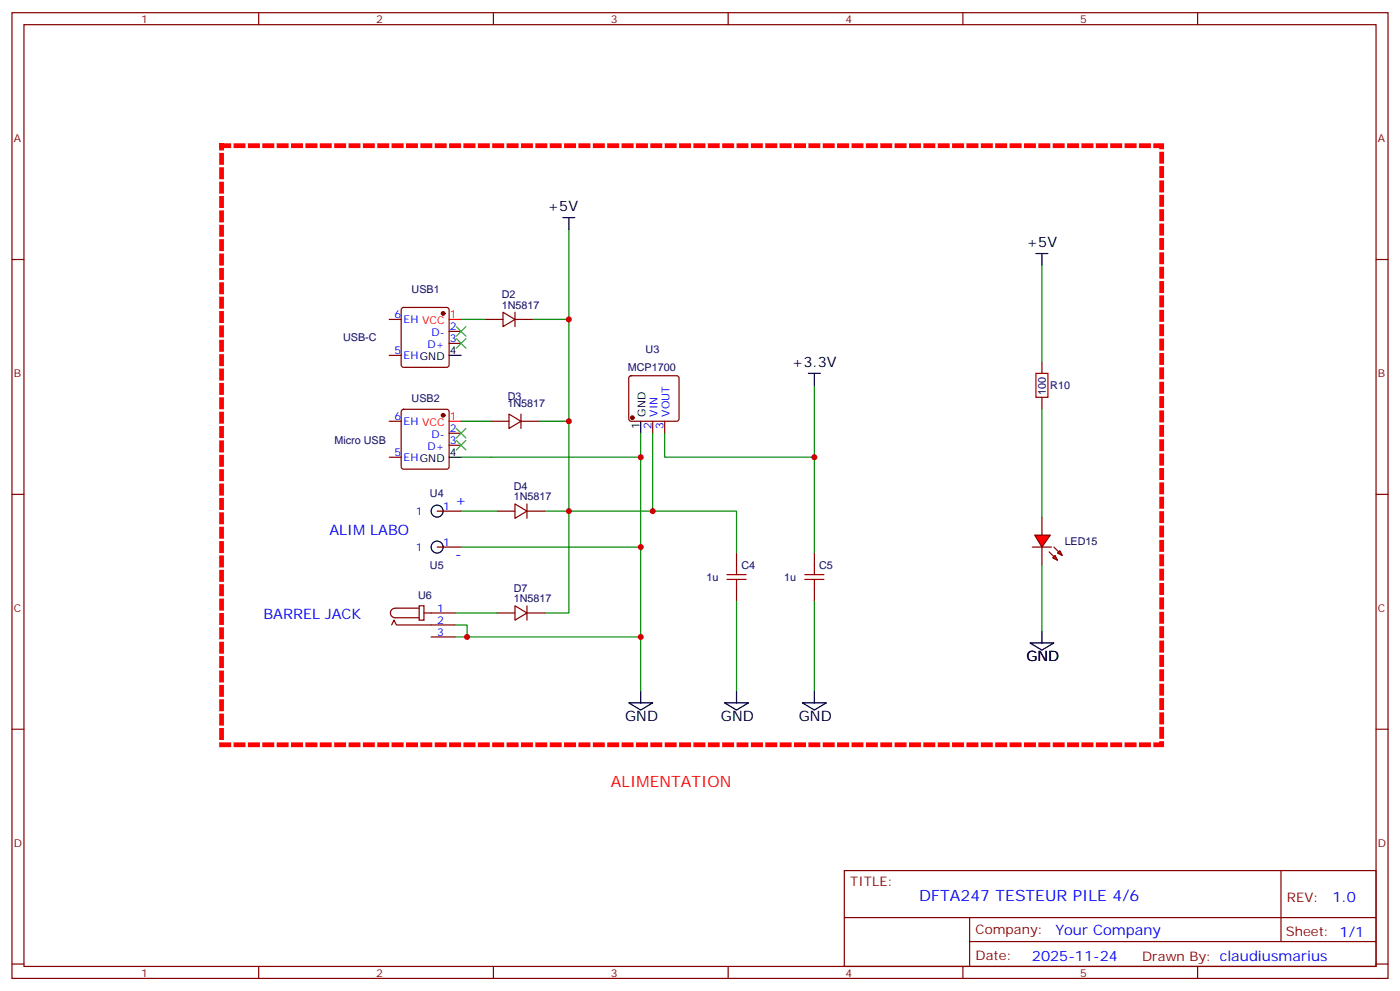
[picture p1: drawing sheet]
<svg xmlns="http://www.w3.org/2000/svg" width="412mm" height="292mm" viewBox="0 0 412 292" stroke-linecap="round" stroke-linejoin="round" font-family="sans-serif">
<g fill="none" stroke="#870000" stroke-width=".35">
<path d="M3.5 3.7h405.4v284.4h-405.4zM7.1 7.3h398.2v277.3h-398.2zM76.2 3.7v3.6M145.3 3.7v3.6M214.5 3.7v3.6M283.6 3.7v3.6M352.8 3.7v3.6M3.5 76.4h3.6M405.3 76.4h3.6M114.7 94.1h3.5M118.4 90.7l.5-.2h12.7l.5 .2 .2 .5v16.3l-.2 .5-.5 .2h-12.7l-.5-.3-.2-.4v-16.3zM132.3 97.6h3.5"/>
<path d="M114.7 104.6h3.5M132.3 101.1h3.5M185.4 110.8l.5-.2h13.4l.5 .2 .2 .5v12l-.2 .5-.5 .2h-13.4l-.5-.2-.2-.5v-12zM114.7 134.6h3.5M114.7 124h3.5M118.4 120.7l.5-.2h12.7l.5 .2 .2 .5v16.2l-.2 .5-.5 .2h-12.7l-.5-.2-.2-.5v-16.2zM132.3 127.6h3.5M132.3 131.1h3.5M192.3 124v3.6M195.8 124v3.6M3.5 145.6h3.6M128.8 150.5h7"/>
<path d="M405.3 145.6h3.6M128.8 161.1h7M3.5 214.7h3.6M405.3 214.7h3.6M248.7 256.3h156.6v28.3h-156.6zM377.3 256.4v20.8M248.7 270.2h156.5M285.6 277.2h119.6M285.6 270.2v14.1M3.5 283.8h3.6M76.2 284.6v3.5M145.3 284.6v3.5"/>
<path d="M214.5 284.6v3.5M283.6 284.6v3.5M352.8 284.6v3.5M405.3 283.8h3.6"/>
</g>
<g fill="none" stroke="#000" stroke-width=".35">
<path d="M165.8 64.1h3.5M167.6 64.1v3.5M132.3 104.6h3.5M238.1 109.9h3.6M239.9 109.9v3.6M132.3 134.6h3.5M188.7 124v3.6M185.2 206.9h7.1l-3.6 2.2zM188.7 203.4v3.5"/>
<circle cx="128.8" cy="150.5" r="1.76"/>
<circle cx="128.8" cy="161.1" r="1.76"/>
</g>
<g fill="#870000" stroke="#870000" stroke-width=".35">
<circle cx="186.3" cy="123" r=".53"/>
<circle cx="130.5" cy="92.3" r=".53"/>
<circle cx="130.5" cy="122.3" r=".53"/>
</g>
<path d="M132.3 94.1h3.5M132.3 124h3.5" fill="none" stroke="#f00" stroke-width=".35"/>
<path d="M167.6 67.6v56.4h-8.9M239.9 113.5v21.1h-44.1v-7M167.6 124v26.5h24.7v-22.9M188.7 127.6v7h-52.9" fill="none" stroke="#008700" stroke-width=".35"/>
<path d="M134.4 96.2l2.8 2.8M134.4 99.7l2.8 2.8M137.2 96.2l-2.8 2.8M137.2 99.7l-2.8 2.8M134.4 126.2l2.8 2.8M134.4 129.7l2.8 2.8M137.2 126.2l-2.8 2.8M137.2 129.7l-2.8 2.8" fill="none" stroke="#3c3" stroke-width=".35"/>
<path d="M65.3 42.9h276.9v176.4h-276.9z" fill="none" stroke="#f00" stroke-width="1.4" stroke-dasharray="2.1 2.1"/>
<g fill="#f00" stroke="#870000" stroke-width=".35">
<path d="M304.8 157.6h4.6l-2.5 3.5z"/>
<path d="M304.1 161.1h5.6z"/>
</g>
<g fill="#870000" stroke="#870000" stroke-width=".35">
<path d="M310.4 161.1l1.5 1.4z"/>
<path d="M309 162.5l1.4 1.4z"/>
</g>
<g fill="#f00" stroke="#870000" stroke-width=".35">
<path d="M311.5 162.8l.7-.7 .7 1.4z"/>
<path d="M310.1 164.3l.7-.8 .7 1.5z"/>
</g>
<g fill="none" stroke="#870000" stroke-width=".35">
<path d="M142.9 94.1h5.3M148.2 91.9l3.5 2.2-3.5 2.1zM151.7 94.1h5.3M151.7 91.9v4.3M306.9 106.4v3.5M306.9 117v3.5M144.6 124h5.3M149.9 121.9l3.6 2.1-3.6 2.2zM153.5 124h5.2M153.5 121.9v4.3M146.4 150.5h5.3M151.7 148.4l3.5 2.1-3.5 2.1z"/>
<path d="M155.2 150.5h5.3M155.2 148.4v4.2M306.9 152.3v5.3M123.5 178.4h1.4v4.2h-1.4zM123.5 179.1h-7.1a1.41 1.41 0 0 0-1.4 1.4 1.41 1.41 0 0 0 1.4 1.4h7.1M151.7 178.4l3.5 2.1-3.5 2.1zM155.2 178.4v4.2M217 162.8v3.6M217 173.4v3.6M239.9 162.8v3.6M239.9 173.4v3.6M306.9 161.1v5.3"/>
<path d="M115.4 184l.7-1.4 .7 1.4h17.3M124.9 180.5h9.2M127 187.5h7.1M146.4 180.5h5.3M155.2 180.5h5.3"/>
</g>
<path d="M305.2 109.9h3.5v7.1h-3.5zM214.1 170.6h5.7M214.1 169.2h5.7M217 166.4v2.8M217 170.6v2.8M237.1 170.6h5.6M237.1 169.2h5.6M239.9 166.4v2.8M239.9 170.6v2.8" fill="none" stroke="#a10000" stroke-width=".35"/>
<path d="M305.2 74.6h3.5M306.9 74.6v3.6M303.4 189.3h7l-3.5 2.1zM306.9 185.8v3.5M213.4 206.9h7.1l-3.5 2.2zM217 203.4v3.5M236.4 206.9h7l-3.5 2.2zM239.9 203.4v3.5" fill="none" stroke="#000" stroke-width=".35"/>
<g fill="none" stroke="#008700" stroke-width=".35">
<path d="M306.9 78.2v28.2M135.8 94.1h7.1M157 94.1h10.6M135.8 124h8.8M188.7 134.6v26.5h-52.9M239.9 134.6v28.2M306.9 120.5v31.8M135.8 150.5h10.6M160.5 150.5h7.1v30h-7.1M192.3 150.5h24.7v12.3M188.7 161.1v42.3M217 177v26.4"/>
<path d="M239.9 177v26.4M306.9 166.4v19.4M134.1 184h3.5v3.5h51.1M134.1 180.5h12.3M134.1 187.5h3.5"/>
</g>
<g fill="#c00">
<circle cx="167.6" cy="94.1" r=".88"/>
<circle cx="167.6" cy="124" r=".88"/>
<circle cx="167.6" cy="150.5" r=".88"/>
<circle cx="188.7" cy="134.6" r=".88"/>
<circle cx="188.7" cy="161.1" r=".88"/>
<circle cx="188.7" cy="187.5" r=".88"/>
<circle cx="137.6" cy="187.5" r=".88"/>
<circle cx="239.9" cy="134.6" r=".88"/>
<circle cx="192.3" cy="150.5" r=".88"/>
</g>
<text font-size="4.6" fill="#f00" x="179.9" y="231.6">ALIMENTATION</text>
<text font-size="4.6" fill="#00f" x="270.8" y="265.4">DFTA247 TESTEUR PILE 4/6</text>
<g font-size="4.2">
<text x="161.3" y="62.2">+5V</text>
<text x="302.4" y="72.8">+5V</text>
<text x="233.2" y="108.1">+3.3V</text>
<text x="302.3" y="194.6">GND</text>
<text x="184.1" y="212.2">GND</text>
<text x="212.4" y="212.2">GND</text>
<text x="235.3" y="212.2">GND</text>
</g>
<g font-size="4.2" fill="#00f">
<text x="134.1" y="148.7">+</text>
<text x="97" y="157.6">ALIM LABO</text>
<text x="134.1" y="164.6">-</text>
<text x="77.6" y="182.2">BARREL JACK</text>
<text x="392.5" y="265.6">1.0</text>
<text x="310.9" y="275.2">Your Company</text>
<text x="304" y="283">2025-11-24</text>
</g>
<g font-size="3.9" fill="#800">
<text x="250.5" y="260.9">TITLE:</text>
<text x="379.1" y="265.6">REV:</text>
<text x="287.4" y="275.1">Company:</text>
<text x="378.7" y="275.7">Sheet: 1/1</text>
<text x="287.4" y="282.8">Date:</text>
<text x="336.4" y="282.9">Drawn By: claudiusmarius</text>
</g>
<g font-size="3.2" fill="#800">
<text x="41.6" y="6.7">1</text>
<text x="110.8" y="6.7">2</text>
<text x="179.9" y="6.7">3</text>
<text x="249.1" y="6.7">4</text>
<text x="318.2" y="6.7">5</text>
<text x="4.1" y="41.8">A</text>
<text x="405.9" y="41.8">A</text>
<text x="4.1" y="111">B</text>
<text x="405.9" y="111">B</text>
<text x="4.1" y="180.1">C</text>
<text x="405.9" y="180.1">C</text>
<text x="4.1" y="249.3">D</text>
<text x="405.9" y="249.3">D</text>
<text x="41.6" y="287.5">1</text>
<text x="110.8" y="287.5">2</text>
<text x="179.9" y="287.5">3</text>
<text x="249.1" y="287.5">4</text>
<text x="318.2" y="287.5">5</text>
</g>
<g font-size="3.2" fill="#000080">
<text x="121.2" y="86.3">USB1</text>
<text x="147.8" y="87.8">D2</text>
<text x="147.8" y="90.9">1N5817</text>
<text x="101.1" y="100.5">USB-C</text>
<text x="190.2" y="104">U3</text>
<text x="184.9" y="109.3">MCP1700</text>
<text x="121.2" y="118.3">USB2</text>
<text x="149.5" y="119.9">1N5817</text>
<text x="149.6" y="117.7">D3</text>
<text x="308" y="116.2" transform="rotate(-90 308 116.2)">100</text>
<text x="309.4" y="114.6">R10</text>
<text x="98.5" y="130.6">Micro USB</text>
<text x="126.7" y="146.4">U4</text>
<text x="151.4" y="147.3">1N5817</text>
<text x="151.4" y="144.2">D4</text>
<text x="313.6" y="160.5">LED15</text>
<text x="126.7" y="167.5">U5</text>
<text x="218.4" y="167.5">C4</text>
<text x="241.3" y="167.5">C5</text>
<text x="208.1" y="171">1u</text>
<text x="231" y="171">1u</text>
<text x="123.1" y="176.3">U6</text>
<text x="151.4" y="177.3">1N5817</text>
<text x="151.4" y="174.2">D7</text>
</g>
<g font-size="3.2" fill="#00f">
<text x="116.2" y="93.7">6</text>
<text x="118.9" y="95.1">EH VCC</text>
<text x="127.1" y="99">D-</text>
<text x="132.5" y="97.2">2</text>
<text x="132.5" y="100.8">3</text>
<text x="116.2" y="104.3">5</text>
<text x="118.9" y="105.7">EHGND</text>
<text x="125.9" y="102.5">D+</text>
<text x="116.2" y="123.7">6</text>
<text x="118.9" y="125.1">EH VCC</text>
<text x="193.7" y="122.7" transform="rotate(-90 193.7 122.7)">VIN</text>
<text x="197.2" y="122.7" transform="rotate(-90 197.2 122.7)">VOUT</text>
<text x="127.1" y="129">D-</text>
<text x="132.5" y="127.2">2</text>
<text x="132.5" y="130.7">3</text>
<text x="191.9" y="126.2" transform="rotate(-90 191.9 126.2)">2</text>
<text x="195.4" y="126.2" transform="rotate(-90 195.4 126.2)">3</text>
<text x="116.2" y="134.3">5</text>
<text x="118.9" y="135.7">EHGND</text>
<text x="125.9" y="132.5">D+</text>
<text x="122.5" y="151.6">1</text>
<text x="130.5" y="150.1">1</text>
<text x="130.5" y="160.7">1</text>
<text x="122.5" y="162.1">1</text>
<text x="128.8" y="180.1">1</text>
<text x="128.8" y="183.7">2</text>
<text x="128.8" y="187.2">3</text>
</g>
<g font-size="3.2" fill="#f00">
<text x="132.5" y="93.7">1</text>
<text x="132.5" y="123.7">1</text>
</g>
<g font-size="3.2">
<text x="132.5" y="104.3">4</text>
<text x="190.1" y="122.7" transform="rotate(-90 190.1 122.7)">GND</text>
<text x="188.4" y="126.2" transform="rotate(-90 188.4 126.2)">1</text>
<text x="132.5" y="134.3">4</text>
</g>
</svg>
